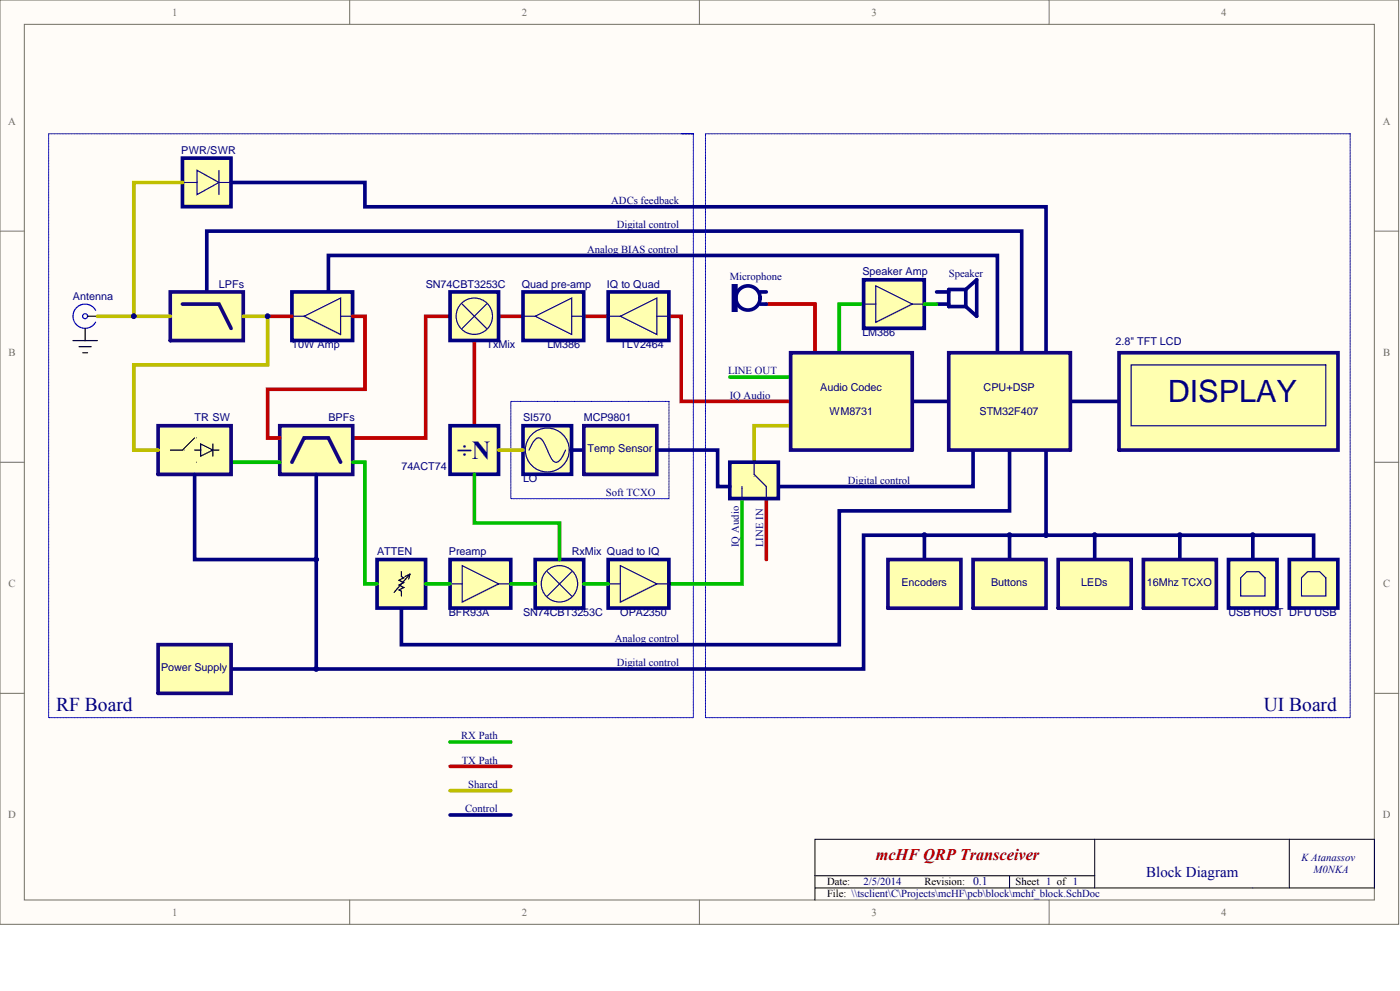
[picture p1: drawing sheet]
<svg xmlns="http://www.w3.org/2000/svg" width="840mm" height="594mm" viewBox="0 0 840 594" stroke-linecap="round" stroke-linejoin="round" font-family="sans-serif">
<g fill="#fffcf8" stroke="#716f64" stroke-width=".6">
<path d="M0 0h839v554h-839z"/>
<path d="M15 15h809v525h-809z"/>
</g>
<path d="M210 0v15M419 0v15M629 0v15M0 139h15M824 139h15M0 277h15M824 277h15M0 416h15M824 416h15M210 540v14M419 540v14M629 540v14" fill="none" stroke="#716f64" stroke-width=".6"/>
<path d="M657 503v29M773 503v29M489 532h335v-29h-335v37M489 525h168M605 525v7" fill="none" stroke="#000" stroke-width=".6"/>
<g fill="none" stroke="#000080" stroke-width="2.2">
<path d="M139 109h80v15h408v87M124 175v-36h489v72M197 175v-22h401v58M547 241h22M642 241h29M343 270h7M584 270v22h-117M605 270v36h-102v80h-262v-21M627 270v51M554 321v14M605 321h-87v80h-379M605 321h146"/>
<path d="M605 321v14M657 321v14M708 321v14M751 321h37v14M751 321v14"/>
</g>
<path d="M270 190h-15v73h-43M299 190h15M350 190h15M401 190h7v51h66M460 182h29v29M284 204v51M460 299v36" fill="none" stroke="#bf0000" stroke-width="2.2"/>
<g fill="none" stroke="#00f" stroke-width=".73">
<path d="M57 186a7 7 0 0 0-11-2 7 7 0 0 0 0 11 7 7 0 0 0 11-2"/>
<circle cx="51" cy="190" r="1.5"/>
</g>
<path d="M51 197v7M53 190h5M44 204h14M47 208h8M50 211h3" fill="none" stroke="#000" stroke-width=".73"/>
<path d="M416 80h-387v350h387v-350h-8M810 80h-387v350h387v-350M401 241h-95v58h95v-58" fill="none" stroke="#0000b4" stroke-width=".6" stroke-dasharray=".5 .5"/>
<path d="M518 182h-15v29M438 226h36M445 299v51h-44" fill="none" stroke="#00bf00" stroke-width="2.2"/>
<path d="M474 255h-22v22" fill="none" stroke="#bfbf00" stroke-width="2.2"/>
<path d="M95 386h44v30h-44z" fill="#ffffb0" stroke="#800000" stroke-width=".6"/>
<path d="M95 386h44v30h-44z" fill="none" stroke="#11037f" stroke-width="2.2"/>
<path d="M350 255h44v29h-44z" fill="#ffffb0" stroke="#800000" stroke-width=".6"/>
<path d="M350 255h44v29h-44z" fill="none" stroke="#11037f" stroke-width="2.2"/>
<path d="M533 335h43v30h-43z" fill="#ffffb0" stroke="#800000" stroke-width=".6"/>
<path d="M533 335h43v30h-43z" fill="none" stroke="#11037f" stroke-width="2.2"/>
<path d="M584 335h43v30h-43z" fill="#ffffb0" stroke="#800000" stroke-width=".6"/>
<path d="M584 335h43v30h-43z" fill="none" stroke="#11037f" stroke-width="2.2"/>
<path d="M635 335h43v30h-43z" fill="#ffffb0" stroke="#800000" stroke-width=".6"/>
<path d="M635 335h43v30h-43z" fill="none" stroke="#11037f" stroke-width="2.2"/>
<path d="M686 335h43v30h-43z" fill="#ffffb0" stroke="#800000" stroke-width=".6"/>
<path d="M686 335h43v30h-43z" fill="none" stroke="#11037f" stroke-width="2.2"/>
<path d="M569 211h73v59h-73z" fill="#ffffb0" stroke="#800000" stroke-width=".6"/>
<path d="M569 211h73v59h-73z" fill="none" stroke="#11037f" stroke-width="2.2"/>
<path d="M474 211h73v59h-73z" fill="#ffffb0" stroke="#800000" stroke-width=".6"/>
<path d="M474 211h73v59h-73z" fill="none" stroke="#11037f" stroke-width="2.2"/>
<path d="M671 211h131v59h-131z" fill="#ffffb0" stroke="#800000" stroke-width=".6"/>
<path d="M678 219h117v36h-117z" fill="none" stroke="#11037f" stroke-width=".73"/>
<path d="M671 211h131v59h-131z" fill="none" stroke="#11037f" stroke-width="2.2"/>
<g fill="#ffffb0" stroke="#000080" stroke-width="2.2">
<path d="M270 255h29v29h-29z"/>
<path d="M321 335h29v30h-29z"/>
</g>
<path d="M328 343l15 14M343 343l-15 14M346 350a11 11 0 0 0-15-10 11 11 0 0 0-2 19 11 11 0 0 0 17-8v-1" fill="none" stroke="#11037f" stroke-width=".73"/>
<path d="M270 175h29v29h-29z" fill="#ffffb0" stroke="#000080" stroke-width="2.2"/>
<path d="M277 182l15 15M292 182l-15 15M295 190a11 11 0 0 0-16-10 11 11 0 0 0-1 18 11 11 0 0 0 17-7v-1" fill="none" stroke="#11037f" stroke-width=".73"/>
<path d="M365 335h36v30h-36z" fill="#ffffb0" stroke="#000080" stroke-width="2.2"/>
<path d="M372 339l22 11-22 11zM365 350h7M394 350h7" fill="none" stroke="#11037f" stroke-width=".73"/>
<path d="M365 175h36v29h-36z" fill="#ffffb0" stroke="#000080" stroke-width="2.2"/>
<path d="M365 190h7M372 190l22-11v22zM394 190h7" fill="none" stroke="#11037f" stroke-width=".73"/>
<path d="M314 175h36v29h-36z" fill="#ffffb0" stroke="#000080" stroke-width="2.2"/>
<path d="M314 190h7M321 190l22-11v22zM343 190h7" fill="none" stroke="#11037f" stroke-width=".73"/>
<path d="M175 175h36v29h-36z" fill="#ffffb0" stroke="#000080" stroke-width="2.2"/>
<path d="M175 190h7M182 190l22-11v22zM204 190h8" fill="none" stroke="#11037f" stroke-width=".73"/>
<path d="M518 168h36v29h-36z" fill="#ffffb0" stroke="#000080" stroke-width="2.2"/>
<path d="M525 171l22 11-22 11zM518 182h7M547 182h7" fill="none" stroke="#11037f" stroke-width=".73"/>
<path d="M226 335h29v30h-29z" fill="#ffffb0" stroke="#000080" stroke-width="2.2"/>
<path d="M241 343v3h1l-3 2 3 1-3 2 3 1-3 2h2v3M246 344l-10 11M246 344l-3 2M246 344l-1 3" fill="none" stroke="#000" stroke-width=".73"/>
<path d="M314 255h29v29h-29z" fill="#ffffb0" stroke="#000080" stroke-width="2.2"/>
<g fill="none" stroke="#11037f" stroke-width=".73">
<path d="M317 270l3-5a3 3 0 0 1 3-3 3 3 0 0 1 3 3l2 5a12 12 0 0 0 5 7h2l1-2 3-5"/>
<circle cx="328" cy="270" r="13"/>
</g>
<path d="M102 175h44v29h-44z" fill="#ffffb0" stroke="#800000" stroke-width=".6"/>
<path d="M102 175h44v29h-44zM109 182h22l8 15" fill="none" stroke="#11037f" stroke-width="2.2"/>
<path d="M168 255h43v29h-43z" fill="#ffffb0" stroke="#800000" stroke-width=".6"/>
<path d="M168 255h44v29h-44zM175 277l7-14h15l7 14" fill="none" stroke="#11037f" stroke-width="2.2"/>
<path d="M109 95h30v29h-30z" fill="#ffffb0" stroke="#000080" stroke-width="2.2"/>
<path d="M109 109h9M118 102l13 7-13 8zM131 102v15M131 109h8" fill="none" stroke="#11037f" stroke-width=".73"/>
<path d="M438 277h29v22h-29z" fill="#ffffb0" stroke="#000080" stroke-width="2.2"/>
<path d="M452 277v7l8 8v7M445 292v7" fill="none" stroke="#11037f" stroke-width=".73"/>
<path d="M445 293h.1M452 285h.1M460 293h.1" fill="none" stroke="#11037f" stroke-width=".6"/>
<path d="M737 335h29v30h-29z" fill="#ffffb0" stroke="#000080" stroke-width="2.2"/>
<path d="M744 346l4-3h7l4 3v11h-15z" fill="none" stroke="#000080" stroke-width=".73"/>
<path d="M773 335h29v30h-29z" fill="#ffffb0" stroke="#000080" stroke-width="2.2"/>
<path d="M781 346l3-3h7l4 3v11h-14z" fill="none" stroke="#000080" stroke-width=".73"/>
<g fill="none" stroke="#000080" stroke-width="2.2">
<path d="M456 175h4M562 175h7M579 174l7-6v22l-7-6M579 174v10M579 174h-10v10h10M456 182h4M562 182h7M270 489h36"/>
<circle cx="449" cy="179" r="7"/>
</g>
<path d="M440 171h1v15h-1z" fill-rule="evenodd" fill="#000080" stroke="#000080" stroke-width="2.2"/>
<path d="M554 182h8M270 445h36" fill="none" stroke="#00bf00" stroke-width="2.2"/>
<path d="M270 459h36" fill="none" stroke="#bf0000" stroke-width="2.2"/>
<path d="M270 474h36" fill="none" stroke="#bfbf00" stroke-width="2.2"/>
<path d="M270 335h36v30h-36z" fill="#ffffb0" stroke="#000080" stroke-width="2.2"/>
<path d="M277 339l22 11-22 11zM270 350h7M299 350h7" fill="none" stroke="#11037f" stroke-width=".73"/>
<path d="M139 277h29M212 277h7v73h7M284 284v30h52v21M255 350h15M306 350h15M350 350h15" fill="none" stroke="#00bf00" stroke-width="2.2"/>
<path d="M212 190h7v43h-59v30h8" fill="none" stroke="#bf0000" stroke-width="2.2"/>
<path d="M109 109h-29v81M58 190h44M299 270h15" fill="none" stroke="#bfbf00" stroke-width="2.2"/>
<path d="M190 284v117" fill="none" stroke="#000080" stroke-width="2.2"/>
<path d="M95 255h44v29h-44z" fill="#ffffb0" stroke="#800000" stroke-width=".6"/>
<path d="M95 255h44v29h-44z" fill="none" stroke="#11037f" stroke-width="2.2"/>
<path d="M111 270h.1M118 277h.1M118 263h.1" fill="none" stroke="#000" stroke-width=".6"/>
<path d="M117 263l-8 7h-7M117 270h3M120 266l8 4-8 3zM128 270h3M128 266v7" fill="none" stroke="#000" stroke-width=".73"/>
<path d="M394 270h36v22h8M117 284v51h73" fill="none" stroke="#000080" stroke-width="2.2"/>
<path d="M160 190h15" fill="none" stroke="#bf0000" stroke-width="2.2"/>
<path d="M146 190h14v29h-80v51h15" fill="none" stroke="#bfbf00" stroke-width="2.2"/>
<g fill="#000080" stroke="#000080" stroke-width=".6">
<circle cx="80" cy="190" r="1.4"/>
<circle cx="160" cy="190" r="1.4"/>
<circle cx="190" cy="401" r="1.4"/>
<circle cx="190" cy="335" r="1.4"/>
<circle cx="554" cy="321" r="1.4"/>
<circle cx="605" cy="321" r="1.4"/>
<circle cx="627" cy="321" r="1.4"/>
<circle cx="656" cy="321" r="1.4"/>
<circle cx="708" cy="321" r="1.4"/>
<circle cx="751" cy="321" r="1.4"/>
</g>
<text font-size="18.4" fill="#000080" x="700" y="241">DISPLAY</text>
<text font-size="15.5" fill="#000080" x="274" y="275">÷N</text>
<g font-size="11.7" fill="#000080">
<text x="34" y="426">RF Board</text>
<text x="758" y="426">UI Board</text>
</g>
<text font-size="9.8" fill="#800000" x="525" y="515">mcHF QRP Transceiver</text>
<text font-size="9" fill="#000080" x="687" y="526">Block Diagram</text>
<g font-size="6.5" fill="#000080">
<text x="109" y="92">PWR/SWR</text>
<text x="517" y="165">Speaker Amp</text>
<text x="131" y="172">LPFs</text>
<text x="255" y="172">SN74CBT3253C</text>
<text x="313" y="172">Quad pre-amp</text>
<text x="364" y="172">IQ to Quad</text>
<text x="44" y="180">Antenna</text>
<text x="517" y="202">LM386</text>
<text x="175" y="209">10W Amp</text>
<text x="292" y="209">TxMix</text>
<text x="328" y="209">LM386</text>
<text x="372" y="209">TLV2464</text>
<text x="669" y="207">2.8&quot; TFT LCD</text>
<text x="492" y="234">Audio Codec</text>
<text x="590" y="234">CPU+DSP</text>
<text x="498" y="249">WM8731</text>
<text x="588" y="249">STM32F407</text>
<text x="117" y="253">TR SW</text>
<text x="197" y="253">BPFs</text>
<text x="314" y="253">SI570</text>
<text x="350" y="253">MCP9801</text>
<text x="352" y="271">Temp Sensor</text>
<text x="241" y="282">74ACT74</text>
<text x="314" y="289">LO</text>
<text x="226" y="333">ATTEN</text>
<text x="269" y="333">Preamp</text>
<text x="343" y="333">RxMix Quad to IQ</text>
<text x="541" y="351">Encoders</text>
<text x="594" y="351">Buttons</text>
<text x="648" y="351">LEDs</text>
<text x="688" y="351">16Mhz TCXO</text>
<text x="269" y="369">BFR93A</text>
<text x="314" y="369">SN74CBT3253C</text>
<text x="372" y="369">OPA2350</text>
<text x="737" y="369">USB HOST DFU USB</text>
<text x="97" y="402">Power Supply</text>
</g>
<g font-size="6.4" fill="#716f64">
<text x="103" y="9">1</text>
<text x="313" y="9">2</text>
<text x="523" y="9">3</text>
<text x="732" y="9">4</text>
<text x="5" y="75">A</text>
<text x="829" y="75">A</text>
<text x="5" y="214">B</text>
<text x="829" y="214">B</text>
<text x="5" y="352">C</text>
<text x="829" y="352">C</text>
<text x="5" y="491">D</text>
<text x="829" y="491">D</text>
<text x="103" y="549">1</text>
<text x="313" y="549">2</text>
<text x="523" y="549">3</text>
<text x="732" y="549">4</text>
</g>
<g font-size="6.4" fill="#000080">
<text x="367" y="122">ADCs feedback</text>
<text x="370" y="137">Digital control</text>
<text x="352" y="152">Analog BIAS control</text>
<text x="438" y="168">Microphone</text>
<text x="569" y="166">Speaker</text>
<text x="437" y="224">LINE OUT</text>
<text x="438" y="239">IQ Audio</text>
<text x="508" y="290">Digital control</text>
<text x="363" y="297">Soft TCXO</text>
<text x="369" y="385">Analog control</text>
<text x="370" y="399">Digital control</text>
<text x="277" y="443">RX Path</text>
<text x="277" y="458">TX Path</text>
<text x="281" y="472">Shared</text>
<text x="279" y="487">Control</text>
<text x="781" y="516">K Atanassov</text>
<text x="788" y="523">M0NKA</text>
<text x="518" y="531">2/5/2014</text>
</g>
<g font-size="6.4">
<text x="496" y="531">Date:</text>
<text x="554" y="531">Revision: 0.1</text>
<text x="609" y="531">Sheet 1 of 1</text>
<text x="496" y="538">File: \\tsclient\C\Projects\mcHF\pcb\block\mchf_block.SchDoc</text>
</g>
<g font-size="6.3" fill="#000080">
<text x="443" y="328" transform="rotate(-90 443 328)">IQ Audio</text>
<text x="458" y="328" transform="rotate(-90 458 328)">LINE IN</text>
</g>
</svg>
